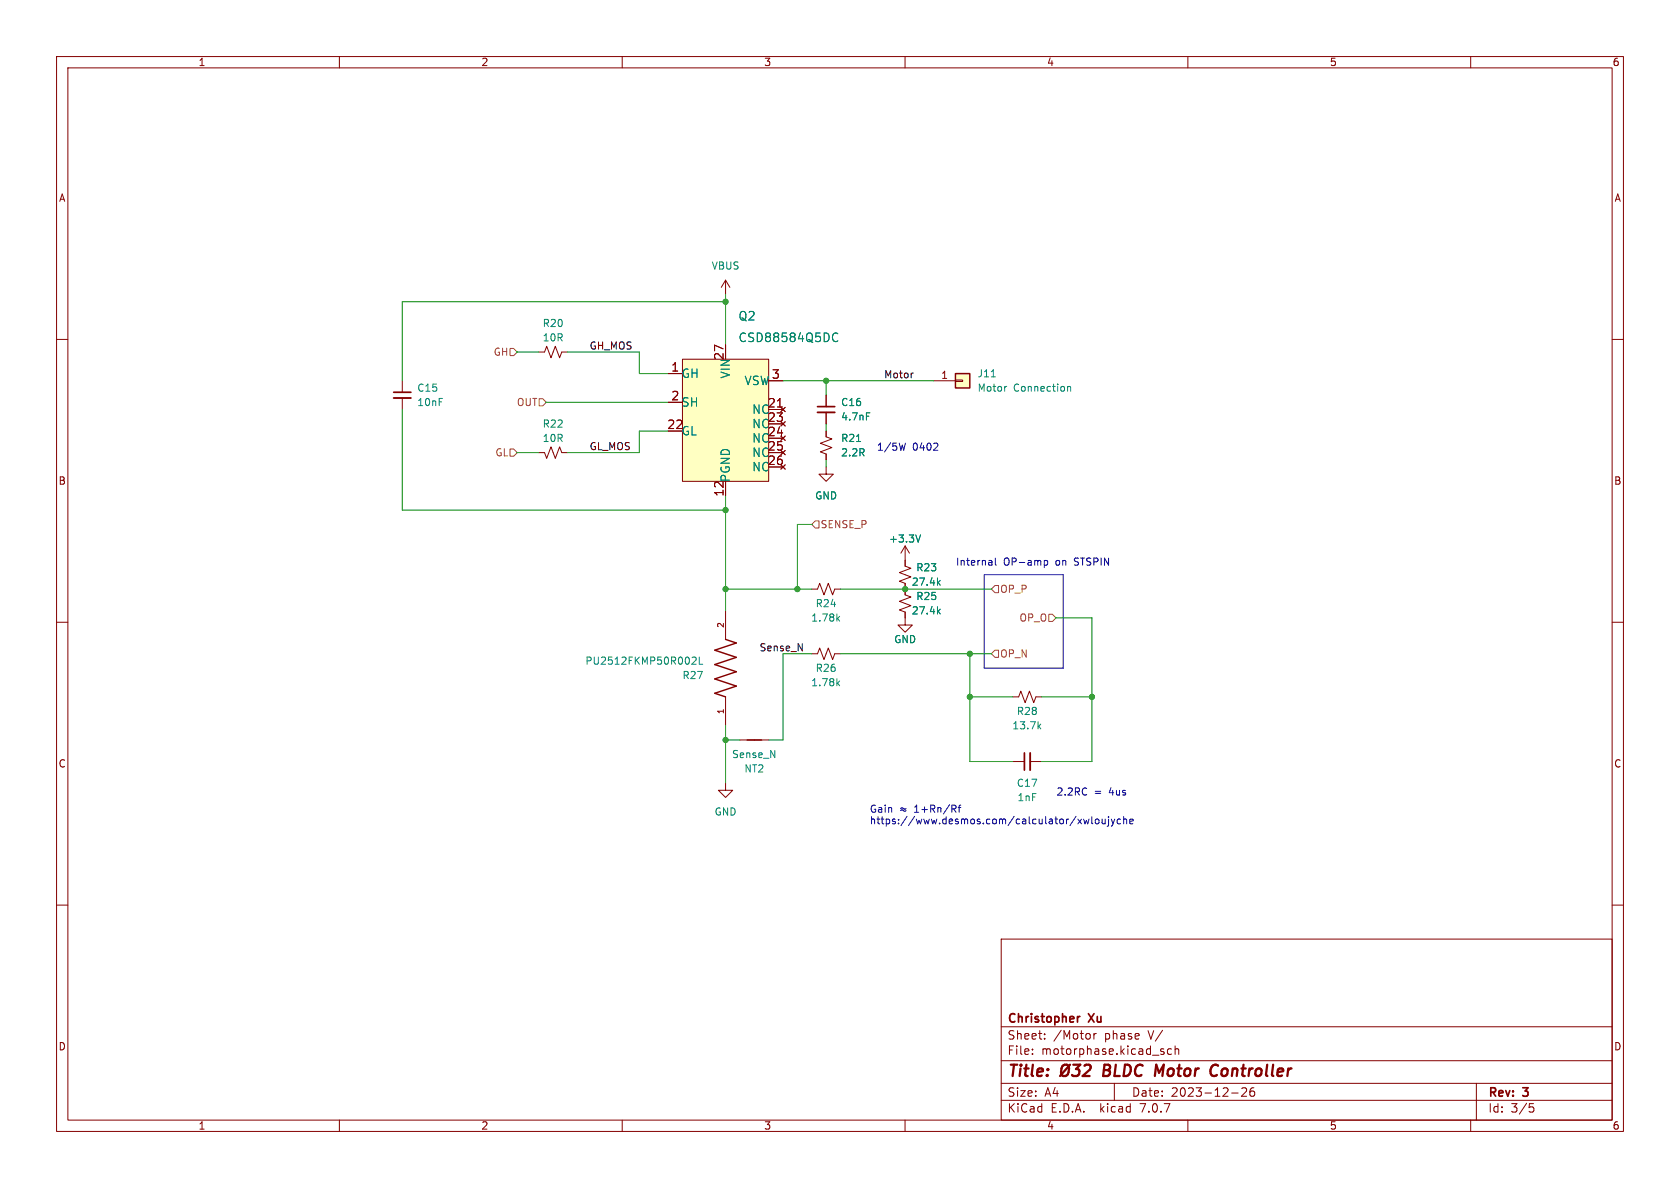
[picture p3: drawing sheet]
<svg xmlns="http://www.w3.org/2000/svg" width="297mm" height="210mm" viewBox="0 0 297 210" stroke-linecap="round" stroke-linejoin="round" font-family="sans-serif">
<g fill="none" stroke="#840000" stroke-width=".18">
<path d="M10 10h277v190h-277zM12 12h273v186h-273zM60 10v2M110 10v2M160 10v2M210 10v2M260 10v2M10 60h2M128.3 49.5l-.8 1.3M128.3 49.5v2.6M128.3 49.5l.7 1.3M285 60h2"/>
<path d="M71.1 67.3v2M71.1 70.4v2M95.2 62.2h1.1l.3-1 .8 2 .8-2 .7 2 .4-1h1M118.1 66h2.5M118.1 71.1h2.5M120.6 63.5h15.3v21.6h-15.3zM135.9 72.4h2.5M135.9 67.3h2.5M137.4 71.9h.9M138 72l.8 .8M138 74.5l.8 .8M138 77.1l.8 .8"/>
<path d="M138 79.6l.8 .8M138.8 72l-.8 .8M138.8 74.5l-.8 .8M138.8 77.1l-.8 .8M138.8 79.6l-.8 .8M146 76.2v1l1.1 .4-2.1 .8 2.1 .7-2.1 .8 1 .4v1M146 69.9v2M146 72.9v2M165.1 67.3h3.8M168.9 67.2h1.3v.2h-1.3zM95.2 80h1.1l.3 1 .8-2 .8 2 .7-2 .4 1h1M138 82.2l.8 .7"/>
<path d="M138.8 82.2l-.8 .7M146 82.6v1.2h1.3l-1.3 1.3-1.2-1.3h1.2M160 96.5v3.6l1 .4-2 .7 2 .8-2 .7 1 .4v2.1l1 .3-2 .8 2 .8-2 .7 1 .4v2.3h1.3l-1.3 1.3-1.3-1.3h1.3M160 96.5l-.7 1.3M160 96.5l.8 1.3M10 110h2M128.3 108v5M143.5 115.6h1l.4-1 .8 2 .7-2 .8 2 .4-1h1M143.5 104.1h1l.4-1 .8 2.1 .7-2.1 .8 2.1 .4-1.1h1M285 110h2M128.3 138.4v1.3h1.2l-1.2 1.3-1.3-1.3h1.3M128.3 123.2v5.1"/>
<path d="M130.8 130.8h5.1M179.1 123.2h1l.4-1 .7 2 .8-2 .8 2 .3-1h1M179.1 134.6h2M182.1 134.6h2M10 160h2M285 160h2M177 166h108v32h-108zM60 198v2M110 198v2M160 198v2M177 194.5h108M177 191.5h108"/>
<path d="M177 187.5h108M177 181.5h108M182.5 186.3v.1M182.5 185.5v.1M184.7 183.6v.1M184.7 182.8v.1M193.4 182.7v1M193.8 182.7l-.3 .1-.1 .2M197 191.5v3M205.4 185.9l.3 .1 .1 .2-.2 .2h-.3M205.4 185.4l.3 .1M207.1 185.5l-.4-.1-.3 .3v.4l.1 .2h.6"/>
<path d="M207.7 185.5l.3-.1 .3 .1 .1 .9M207.7 184.9v1.5M210 198v2M217.7 193.2h1.2M219.5 192.4l.6-.1 .2 .1 .1 .3-.9 1.1h.9M221.7 192.3a.59 .59 0 0 0-.7 .6v.6l.1 .2 .4 .1 .2-.1 .1-.5-.1-.3h-.5l-.2 .3M260 198v2M261 191.5v6.5M270.4 195.1h.7M270.5 195.7h.4l.3 .3-.2 .5-.5 .1"/>
</g>
<path d="M187.8 188.5a.69 .69 0 0 1 1.1 0 1.47 1.47 0 0 1-.6 1.7l-.5-.1a1.5 1.5 0 0 1 0-1.6zM189.2 188.2l-1.8 2M189.7 188.2h1.3l-.8 .8h.3l.3 .2v.2l-.1 .6-.4 .2h-.5l-.3-.2M191.7 188.4l.3-.2h.5a.45 .45 0 0 1 .3 .6l-.1 .3-1.3 1.1h1.2M195.3 188.2l-.3 2h.8M204.4 188.2l.5 1.4 .8-1.4M214.8 188.2l.5 .2M215.1 190l-.4 .2" fill="none" stroke="#840000" stroke-width=".4"/>
<path d="M69.6 69.3h3M144.5 71.9h3.1M181.1 133.1v3M190.9 179.7l-.3 .1-.1 .2" fill="none" stroke="#840000" stroke-width=".3"/>
<g fill="none" stroke="#008484" stroke-width=".18">
<path d="M148.1 59l-.1-.1a.55 .55 0 0 0-.7 .2M147.3 60.2a.53 .53 0 0 0 .8 0M151.4 78h.7M153.2 73h.6M175.3 66.6h.7M177.9 68.3h.1M188.7 68.4l.2-.1 .3 .1 .1 .8M188.7 68.3v.9M162.7 94.6l-.4 1.2M122.4 116.2l.4-.1 .3 .4-.8 .9h.8M123.6 116.1v1.3h.6M148.1 109.3l.3 .5"/>
<path d="M148.4 109l-.4 .4M165.9 103l.3 .4M165.9 108l.3 .5M166.2 102.6l-.5 .5M166.2 107.7l-.5 .5M148.1 120.7l.3 .5M148.4 120.4l-.4 .5M183.6 128.4l.4 .4M184 128l-.5 .5"/>
</g>
<g fill="#ffffc2" stroke="#ffffc2" stroke-width=".18">
<path d="M120.6 63.5h15.3v21.6h-15.3z"/>
<path d="M168.9 66h2.5v2.6h-2.5z"/>
</g>
<path d="M69.6 70.4h3M144.5 72.9h3.1M182.1 133.1v3" fill="none" stroke="#840000" stroke-width=".33"/>
<path d="M168.9 66h2.5v2.6h-2.5zM128.3 113l1.9 .7-3.8 1.2 3.8 1.3-3.8 1.3 3.8 1.2-3.8 1.3 3.8 1.3-3.8 1.3 1.9 .6M132.1 130.8h2.5" fill="none" stroke="#840000" stroke-width=".25"/>
<path d="M90.2 61.6h.6l.6 .6-.6 .7h-.6zM90.2 79.4h.6l.6 .6-.6 .6h-.6zM95.3 70.5h.6l.7 .6-.7 .7h-.6zM144.1 92.1h.7v1.2h-.7l-.6-.6zM175.9 103.5h.6v1.3h-.6l-.6-.7zM175.9 114.9h.6v1.3h-.6l-.6-.6zM185.4 108.6h.7l.6 .6-.6 .7h-.7z" fill="none" stroke="#848400" stroke-width=".18"/>
<path d="M161.3 66h.2" fill="none" stroke="#000" stroke-width=".18"/>
<g fill="none" stroke="#0000c2" stroke-width=".18">
<path d="M160.1 78.3l-.3 1.3-.3-.9M165 79.6h.8M165.7 78.4v.5M175.3 99.1l.1 .8M175.4 99.9h-.2M175.4 99.4h-.2M176 98.6v1.1l.1 .2M184.6 99.1v1.2M184.6 99.1h.4l.2 .2-.1 .6h-.5M174 101.6h14v16.5h-14zM168.6 143l.4 .6M168.8 142.3l.2 .3-.1 .3-.1 .1"/>
<path d="M169.4 142.7h.5M169.9 142.3l-.3 .2v1.1M190.5 144.8l.7 .8M191.2 144.8l-.7 .8M191.6 144.8l.2 .8 .3-.6 .2 .6 .2-.8M193 144.4v1.1l.2 .1M193.7 144.9l.3-.1 .3 .2v.4l-.3 .2h-.3l-.1-.2zM194.8 144.8l.1 .8h.3l.2-.1M195.4 144.8v.8M196 144.4v.1M196 144.8v1.1l-.3 .2M196.5 144.8l.3 .8"/>
<path d="M196.8 145.6l-.3 .5M197.1 144.8l-.3 .8M198.1 144.9l-.4-.1-.2 .2 .1 .6h.5M198.6 144.9l.2-.1 .3 .1 .1 .7M198.6 144.4v1.2M199.7 145.2l.6-.1v-.2l-.4-.1-.2 .2 .1 .6h.5"/>
</g>
<g fill="none" stroke="#008400" stroke-width=".18">
<path d="M128.3 53.3h-57.2v14M128.3 52.1v8.9M71.1 72.4v17.8h57.2M91.4 62.2h3.8M96.6 71.1h21.5M100.3 62.2h12.7v3.8h5.1M118.1 76.2h-5.1v3.8h-12.7M138.4 67.3h26.7M146 67.3v2.6M146 74.9v1.3M91.4 80h3.8M128.3 87.6v20.4"/>
<path d="M143.5 92.7h-2.5v11.4M146 81.3v1.3M128.3 104.1h15.2M143.5 115.6h-5.1v15.2h-2.5M148.6 115.6h26.7M148.6 104.1h26.7M171.4 115.6v19h7.7M186.7 109.2h6.3v25.4h-8.9M128.3 128.3v10.1M128.3 130.8h2.5M171.4 123.2h7.7M184.1 123.2h8.9"/>
</g>
<g fill="#008400" stroke="#008400" stroke-width=".18">
<circle cx="171.4" cy="115.6" r=".46"/>
<circle cx="193" cy="123.2" r=".46"/>
<circle cx="171.4" cy="123.2" r=".46"/>
<circle cx="128.3" cy="53.3" r=".46"/>
<circle cx="128.3" cy="90.2" r=".46"/>
<circle cx="146" cy="67.3" r=".46"/>
<circle cx="128.3" cy="104.1" r=".46"/>
<circle cx="141" cy="104.1" r=".46"/>
<circle cx="128.3" cy="130.8" r=".46"/>
<circle cx="160" cy="104.1" r=".46"/>
</g>
<g font-size="2.8" fill="#840000">
<text x="178" y="190.9">Title:</text>
<text x="195.9" y="190.9">BLDC</text>
<text x="205.8" y="190.9">Motor</text>
<text x="216.4" y="190.9">Controller</text>
</g>
<g font-size="2.1" fill="#008484">
<text x="130.5" y="56.9">Q2</text>
<text x="130.5" y="60.7">CSD88584Q5DC</text>
<text x="120.4" y="67">GH</text>
<text x="129.2" y="67" transform="rotate(-90 129.2 67)">VIN</text>
<text x="131.6" y="68.3">VSW</text>
<text x="120.4" y="72.1">SH</text>
<text x="120.4" y="77.2">GL</text>
<text x="132.9" y="73.4">NC</text>
<text x="132.9" y="75.9">NC</text>
<text x="132.9" y="78.4">NC</text>
<text x="132.9" y="81">NC</text>
<text x="132.9" y="83.5">NC</text>
<text x="129.2" y="85.3" transform="rotate(-90 129.2 85.3)">PGND</text>
</g>
<g font-size="2.1" fill="#840000">
<text x="118.6" y="65.8">1</text>
<text x="128" y="63.7" transform="rotate(-90 128 63.7)">27</text>
<text x="118.6" y="70.9">2</text>
<text x="136.4" y="67.1">3</text>
<text x="117.9" y="75.9">22</text>
<text x="135.7" y="72.1">21</text>
<text x="135.7" y="74.7">23</text>
<text x="135.7" y="77.2">24</text>
<text x="135.7" y="79.8">25</text>
<text x="135.7" y="82.3">26</text>
<text x="128" y="87.9" transform="rotate(-90 128 87.9)">12</text>
<text x="178" y="184">Sheet:</text>
<text x="178" y="181.2">Christopher</text>
<text x="186.2" y="184">/Motor</text>
<text x="192.6" y="181.2">Xu</text>
<text x="195.3" y="184">phase</text>
<text x="203.2" y="184">V/</text>
<text x="178" y="186.7">File:</text>
<text x="184.1" y="186.7">motorphase.kicad_sch</text>
<text x="178" y="196.9">KiCad</text>
<text x="178" y="194.1">Size:</text>
<text x="184.7" y="194.1">A4</text>
<text x="185.7" y="196.9">E.D.A.</text>
<text x="194.6" y="196.9">kicad</text>
<text x="200" y="194.1">Date:</text>
<text x="201.8" y="196.9">7.0.7</text>
<text x="207" y="194.1">2023-12-26</text>
<text x="263" y="194.3">Rev:</text>
<text x="263" y="196.9">Id:</text>
<text x="267.1" y="196.9">3/5</text>
<text x="269.4" y="194.3">3</text>
</g>
<g font-size="1.8" fill="#840000">
<text x="35" y="11.9">1</text>
<text x="85" y="11.9">2</text>
<text x="135" y="11.9">3</text>
<text x="185" y="11.9">4</text>
<text x="235" y="11.9">5</text>
<text x="285" y="11.9">6</text>
<text x="10.3" y="35.9">A</text>
<text x="285.3" y="35.9">A</text>
<text x="166.3" y="67.1">1</text>
<text x="10.3" y="85.9">B</text>
<text x="285.3" y="85.9">B</text>
<text x="10.3" y="135.9">C</text>
<text x="285.3" y="135.9">C</text>
<text x="10.3" y="185.9">D</text>
<text x="285.3" y="185.9">D</text>
<text x="35" y="199.9">1</text>
<text x="85" y="199.9">2</text>
<text x="135" y="199.9">3</text>
<text x="185" y="199.9">4</text>
<text x="235" y="199.9">5</text>
<text x="285" y="199.9">6</text>
</g>
<g font-size="1.8" fill="#008484">
<text x="125.7" y="47.9">VBUS</text>
<text x="95.8" y="58">R20</text>
<text x="95.8" y="60.6">10R</text>
<text x="73.7" y="69.4">C15</text>
<text x="73.7" y="72">10nF</text>
<text x="148.6" y="72">C16</text>
<text x="172.7" y="66.9">J11</text>
<text x="172.7" y="69.4">Motor</text>
<text x="179.2" y="69.4">Connection</text>
<text x="95.8" y="75.8">R22</text>
<text x="148.6" y="74.5">4.7nF</text>
<text x="95.8" y="78.3">10R</text>
<text x="148.6" y="78.3">R21</text>
<text x="148.6" y="80.9">2.2R</text>
<text x="144" y="88.5">GND</text>
<text x="157.1" y="96.1">+3.3V</text>
<text x="161.9" y="101.2">R23</text>
<text x="144.1" y="107.5">R24</text>
<text x="161.1" y="103.7">27.4k</text>
<text x="161.9" y="106.3">R25</text>
<text x="143.3" y="110.1">1.78k</text>
<text x="158" y="113.9">GND</text>
<text x="161.1" y="108.8">27.4k</text>
<text x="103.4" y="117.7">PU2512FKMP50R002L</text>
<text x="144.1" y="119">R26</text>
<text x="120.6" y="120.2">R27</text>
<text x="143.3" y="121.5">1.78k</text>
<text x="178.9" y="129.1">13.7k</text>
<text x="179.7" y="126.6">R28</text>
<text x="129.3" y="134.2">Sense_N</text>
<text x="131.5" y="136.8">NT2</text>
<text x="179.7" y="139.3">C17</text>
<text x="179.8" y="141.8">1nF</text>
<text x="126.2" y="144.4">GND</text>
</g>
<g font-size="1.8" fill="#848400">
<text x="87.2" y="63.1">GH</text>
<text x="91.3" y="72">OUT</text>
<text x="87.5" y="80.9">GL</text>
<text x="145" y="93.6">SENSE_P</text>
<text x="176.7" y="105">OP_P</text>
<text x="180.1" y="110.1">OP_O</text>
<text x="176.7" y="116.4">OP_N</text>
</g>
<g font-size="1.8">
<text x="104.1" y="61.9">GH_MOS</text>
<text x="156.2" y="67">Motor</text>
<text x="104.1" y="79.7">GL_MOS</text>
<text x="134.2" y="115.2">Sense_N</text>
</g>
<g font-size="1.8" fill="#0000c2">
<text x="154.9" y="79.8">1/5W</text>
<text x="161.3" y="79.8">0402</text>
<text x="168.9" y="100.1">Internal</text>
<text x="177.4" y="100.1">OP-amp</text>
<text x="186.7" y="100.1">on</text>
<text x="190.2" y="100.1">STSPIN</text>
<text x="153.7" y="143.8">Gain</text>
<text x="159" y="143.8">þÿ&quot;H</text>
<text x="161.8" y="143.8">1+Rn/Rf</text>
<text x="186.7" y="140.7">2.2RC</text>
<text x="193.4" y="140.7">=</text>
<text x="196.2" y="140.7">4us</text>
<text x="153.7" y="145.8">https://www.desmos.com/calculator/xwloujyche</text>
</g>
<g font-size="1.4" fill="#840000">
<text x="128" y="111.1" transform="rotate(-90 128 111.1)">2</text>
<text x="128" y="126.3" transform="rotate(-90 128 126.3)">1</text>
</g>
</svg>
